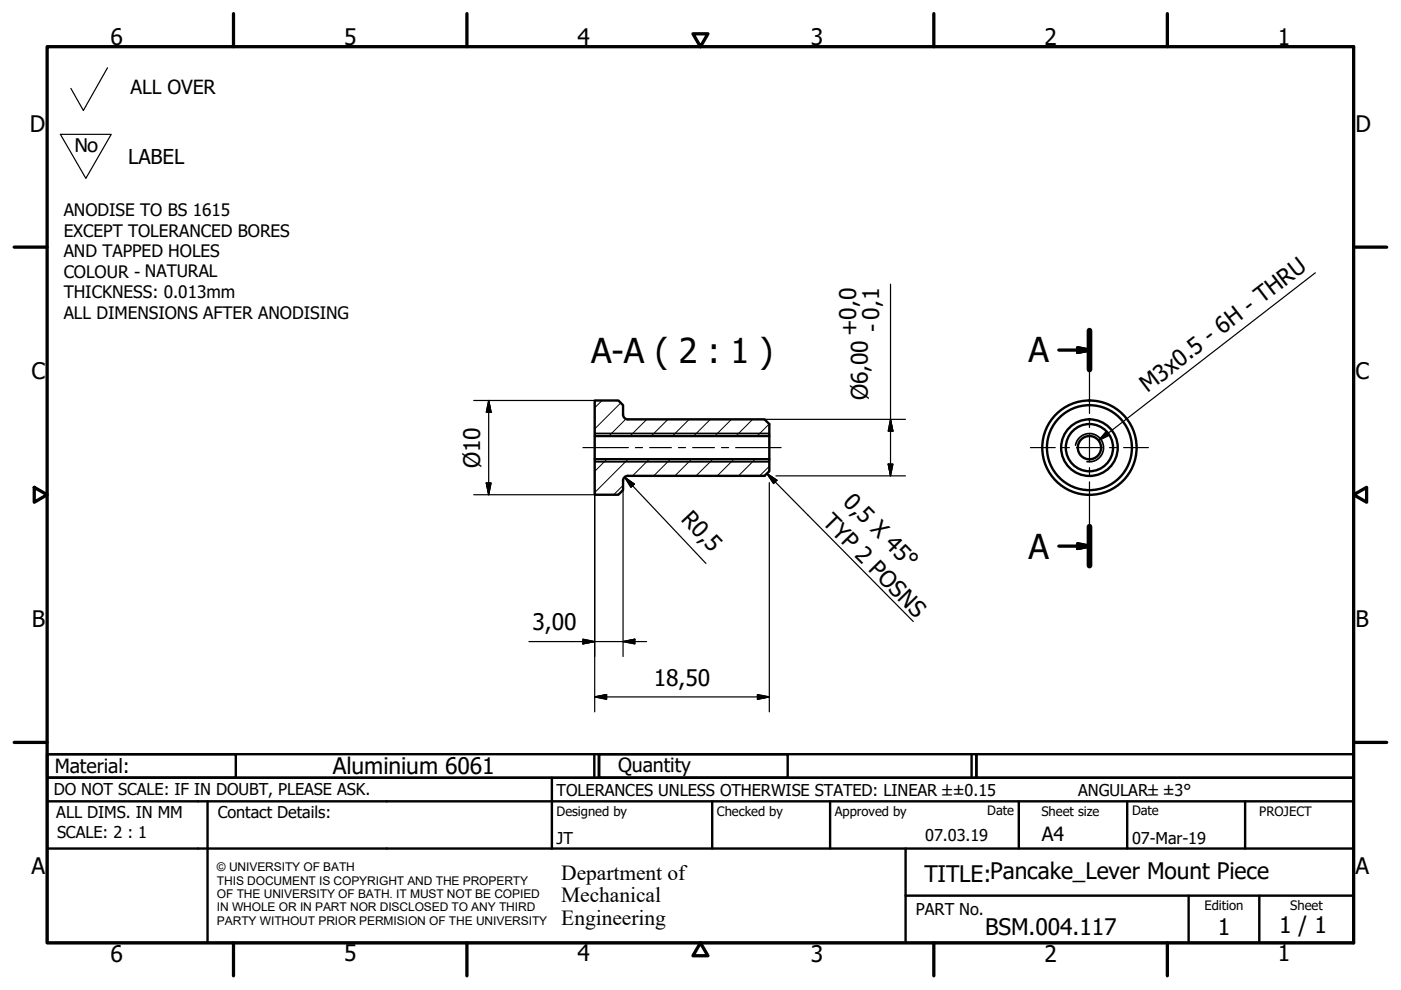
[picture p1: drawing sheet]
<svg xmlns="http://www.w3.org/2000/svg" width="297mm" height="210mm" viewBox="0 0 297 210" stroke-linecap="round" stroke-linejoin="round" font-family="sans-serif">
<!-- layer: Hatch (ISO) -->
<g fill="none" stroke="#000" stroke-width=".21">
<path d="M127.7 84.9l-1.6 1.6M128.7 97.4l-2.6 2.5M131.6 85.4l-5.5 5.5M132.7 88.8l-3.6 3.6M133.2 97.4l-7.1 7M137.1 88.9l-3.5 3.5M137.6 97.4l-3.5 3.5M141.6 88.9l-3.5 3.5M142.1 97.4l-3.5 3.5M146.1 88.9l-3.5 3.5M146.6 97.4l-3.5 3.5M150.6 88.9l-3.5 3.5"/>
<path d="M151.1 97.4l-3.5 3.5M155.1 88.9l-3.5 3.5M155.6 97.4l-3.5 3.5M159.6 88.9l-3.6 3.5M160.1 97.4l-3.5 3.5M163.1 89.9l-2.6 2.5M163.1 98.9l-2 2M132.1 102.9l-2 2"/>
</g>
<!-- layer: Visible (ISO) -->
<g fill="none" stroke="#000" stroke-width=".51">
<path d="M126.1 92.4v5M132.1 87.9v-2l-1-1h-5v7.5h37v-2.5l-1-1h-29a1.01 1.01 0 0 1-1-1M163.1 92.4v5M132.1 101.9a1.01 1.01 0 0 1 1-1h29l1-1v-2.5h-37v7.5h5l1-1v-2"/>
<circle cx="231" cy="94.9" r="10"/>
<circle cx="231" cy="94.9" r="6"/>
<circle cx="231" cy="94.9" r="5"/>
<circle cx="231" cy="94.9" r="9"/>
<circle cx="231" cy="94.9" r="2.47"/>
</g>
<!-- layer: Visible Narrow (ISO) -->
<path d="M126.1 91.9h37M126.1 97.9h37M228 94.4a3 3 0 0 1 3.5-2.4 3 3 0 0 1 2.4 3.4 3 3 0 0 1-3.4 2.5" fill="none" stroke="#000" stroke-width=".36"/>
<!-- layer: Section Line (ISO) -->
<path d="M231 70.1v8.3M231 111.7v8.2" fill="none" stroke="#000" stroke-width="1.2"/>
<path d="M224.5 74.2h6.5M228.5 73.7l2.5 .5-2.5 .5zM224.5 115.8h6.5M228.5 115.3l2.5 .5-2.5 .5z" fill="none" stroke="#000" stroke-width=".7"/>
<path d="M228.5 74.7l2.5-.5zM228.5 73.7l2.5 .5-2.5 .5zM228.5 116.3l2.5-.5zM228.5 115.3l2.5 .5-2.5 .5z" fill="#000" stroke="#000" stroke-width=".7"/>
<!-- layer: Border (ISO) -->
<g fill="none" stroke="#000" stroke-width=".7">
<path d="M10 9.9h277v190h-277zM49.5 2.9v7M99 2.9v7M146.9 7.2h3.2l-1.6 2.7zM198 2.9v7M247.5 2.9v7M3 52.4h7M287 52.4h7M7.3 103.3l2.7 1.6-2.7 1.6zM287 104.9l2.8-1.6v3.2zM3 157.4h7M287 157.4h7"/>
<path d="M49.5 199.9v7M99 199.9v7M148.5 199.9l1.6 2.7h-3.2zM198 199.9v7M247.5 199.9v7"/>
</g>
<!-- layer: Title (ISO) -->
<g fill="none" stroke="#000" stroke-width=".51">
<path d="M10 159.9h40v5h-40zM10 159.9h117v5h-117zM126 159.9v5M127 159.9h40v5h-40zM127 159.9h80v5h-80zM206 159.9v5M207 159.9h80v5h-80zM10 169.9v-5h277v5M10 169.9h277v30h-277zM10 179.9h277M44 169.9v30M117 164.9v15"/>
<path d="M151 169.9v10M176 169.9v10M192 179.9v20M216 169.9v10M239 169.9v10M264 169.9v10M192 189.9h95M252 189.9v10M267 189.9v10"/>
</g>
<!-- layer: Sketch Geometry (ISO) -->
<path d="M22.8 14.4l-5.1 9-2.7-4.7M12.8 28.5h10.8l-5.4 9.3z" fill="none" stroke="#000" stroke-width=".25"/>
<!-- layer: Center Mark (ISO) -->
<path d="M231 74.6v13.1M218.5 94.9h5.2M225.2 94.9h1.5M228.2 94.9h5.5M231 89.1v1.5M231 92.2v5.5M231 99.2v1.5M235.2 94.9h1.5M238.2 94.9h5.3M231 102.2v16" fill="none" stroke="#000" stroke-width=".25"/>
<!-- layer: Centerline (ISO) -->
<path d="M123.6 94.9h9.6M134.7 94.9h1.5M137.7 94.9h4.6M143.8 94.9h1.6M146.9 94.9h4.6M153 94.9h1.5M156 94.9h9.6" fill="none" stroke="#000" stroke-width=".25"/>
<!-- layer: Dimension (ISO) -->
<g fill="none" stroke="#000" stroke-width=".25">
<path d="M188.8 60.3v40.6M100.4 84.9h25.7M103.6 84.9l.5 2.5h-1zM103.6 84.9v20M162.1 88.9h29.9M163.1 99.9v.1M188.3 98.4h1l-.5 2.5zM188.8 88.9l.5 2.5h-1zM100.4 104.9h25.7v46M103.1 102.4h1l-.5 2.5zM132.1 103.9v35.3M132.4 101.2l2.1 1.5-.7 .6z"/>
<path d="M132.4 101.2l17.3 18.3M162.1 100.9h.1M163.1 102.3v48.6M164.5 100.9h27.5M112.1 136h25M123.6 135.5l2.5 .5-2.5 .5zM132.1 136l2.5-.5v1zM126.1 147.8l2.5-.5v1zM126.1 147.8h37M160.6 147.3l2.5 .5-2.5 .5z"/>
</g>
<g fill="#000" stroke="#000" stroke-width=".25">
<path d="M103.6 84.9l.5 2.5zM103.6 84.9l.5 2.5h-1zM188.3 98.4l.5 2.5zM188.3 98.4h1l-.5 2.5zM188.8 88.9l.5 2.5zM188.8 88.9l.5 2.5h-1zM103.1 102.4l.5 2.5zM103.1 102.4h1l-.5 2.5zM132.4 101.2l2.1 1.5zM132.4 101.2l2.1 1.5-.7 .6zM123.6 136.5l2.5-.5zM123.6 135.5l2.5 .5-2.5 .5z"/>
<path d="M132.1 136l2.5-.5zM132.1 136l2.5-.5v1zM126.1 147.8l2.5-.5zM126.1 147.8l2.5-.5v1zM160.6 148.3l2.5-.5zM160.6 147.3l2.5 .5-2.5 .5z"/>
</g>
<!-- layer: Symbol (ISO) -->
<path d="M278.9 57.8l-46 35.6M234.6 91.5l.6 .8-2.3 1.1zM162.6 100.4l2.1 1.4-.7 .7zM162.6 100.4l31 31.4" fill="none" stroke="#000" stroke-width=".25"/>
<path d="M234.6 91.5l-1.7 1.9zM234.6 91.5l.6 .8-2.3 1.1zM162.6 100.4l2.1 1.4zM162.6 100.4l2.1 1.4-.7 .7z" fill="#000" stroke="#000" stroke-width=".25"/>
<g font-size="7.3">
<text x="125.3" y="77">A-A ( 2 : 1 )</text>
<text x="218.1" y="76.8">A</text>
<text x="218.1" y="118.4">A</text>
</g>
<g font-size="4.8">
<text x="23.4" y="9.5">6</text>
<text x="72.9" y="9.5">5</text>
<text x="122.4" y="9.5">4</text>
<text x="171.9" y="9.5">3</text>
<text x="221.4" y="9.5">2</text>
<text x="270.9" y="9.5">1</text>
<text x="6.3" y="27.9">D</text>
<text x="287.4" y="27.9">D</text>
<text x="181.7" y="71.2" transform="rotate(-90 181.7 71.2)">+0,0</text>
<text x="186.6" y="70.4" transform="rotate(-90 186.6 70.4)">- 0,1</text>
<text x="6.7" y="80.4">C</text>
<text x="243.3" y="83.4" transform="rotate(-38 243.3 83.4)">M3x0.5 - 6H - THRU</text>
<text x="287.4" y="80.4">C</text>
<text x="184" y="84.9" transform="rotate(-90 184 84.9)">Ø6,00</text>
<text x="101.8" y="99.2" transform="rotate(-90 101.8 99.2)">Ø10</text>
<text x="178.5" y="106.6" transform="rotate(45 178.5 106.6)">0,5 X 45°</text>
<text x="144.2" y="110.2" transform="rotate(47 144.2 110.2)">R0,5</text>
<text x="174.2" y="110.9" transform="rotate(45 174.2 110.9)">TYP 2 POSNS</text>
<text x="6.8" y="132.9">B</text>
<text x="112.9" y="133.6">3,00</text>
<text x="287.4" y="132.9">B</text>
<text x="138.6" y="145.4">18,50</text>
<text x="70.5" y="164.1">Aluminium 6061</text>
<text x="6.7" y="185.4">A</text>
<text x="287.4" y="185.4">A</text>
<text x="196" y="187">TITLE:Pancake_Lever Mount Piece</text>
<text x="271.2" y="197.9">1 / 1</text>
<text x="23.4" y="203.9">6</text>
<text x="72.9" y="203.8">5</text>
<text x="122.4" y="203.8">4</text>
<text x="171.9" y="203.9">3</text>
<text x="208.9" y="198.2">BSM.004.117</text>
<text x="221.4" y="203.9">2</text>
<text x="258.2" y="198.2">1</text>
<text x="270.9" y="203.8">1</text>
</g>
<text font-size="4.7" x="15.7" y="32.3">No</text>
<g font-size="4.6">
<text x="119" y="186.5">Department of</text>
<text x="119" y="191.3">Mechanical</text>
<text x="119" y="196">Engineering</text>
</g>
<text font-size="4.3" x="27.2" y="34.7">LABEL</text>
<g font-size="4.1">
<text x="27.7" y="19.8">ALL OVER</text>
<text x="11.6" y="163.9">Material:</text>
<text x="131" y="163.7">Quantity</text>
<text x="220.9" y="178.4">A4</text>
</g>
<g font-size="3.6">
<text x="13.5" y="45.8">ANODISE TO BS 1615</text>
<text x="13.5" y="50.2">EXCEPT TOLERANCED BORES</text>
<text x="13.5" y="54.5">AND TAPPED HOLES</text>
<text x="13.5" y="58.9">COLOUR - NATURAL</text>
<text x="13.5" y="63.2">THICKNESS: 0.013mm</text>
<text x="13.5" y="67.6">ALL DIMENSIONS AFTER ANODISING</text>
</g>
<g font-size="3.5">
<text x="11.4" y="168.5">DO NOT SCALE: IF IN DOUBT, PLEASE ASK.</text>
<text x="11.9" y="173.5">ALL DIMS. IN MM</text>
<text x="46.2" y="173.5">Contact Details:</text>
<text x="118" y="168.8">TOLERANCES UNLESS OTHERWISE STATED: LINEAR ±±0.15</text>
<text x="228.6" y="168.8">ANGULAR±±3°</text>
<text x="12.1" y="177.6">SCALE: 2 : 1</text>
<text x="118" y="178.9">JT</text>
<text x="196.2" y="178.3">07.03.19</text>
<text x="240" y="178.9">07-Mar-19</text>
<text x="194.2" y="194.1">PART No.</text>
</g>
<g font-size="2.8">
<text x="118" y="173">Designed by</text>
<text x="152" y="173">Checked by</text>
<text x="177" y="173">Approved by</text>
<text x="209.3" y="172.9">Date</text>
<text x="220.8" y="173">Sheet size</text>
<text x="240" y="172.9">Date</text>
<text x="267" y="172.9">PROJECT</text>
<text x="255.4" y="193">Edition</text>
<text x="273.6" y="193">Sheet</text>
</g>
<g font-size="2.5">
<text x="46" y="184.7">© UNIVERSITY OF BATH</text>
<text x="46" y="187.6">THIS DOCUMENT IS COPYRIGHT AND THE PROPERTY</text>
<text x="46" y="190.4">OF THE UNIVERSITY OF BATH. IT MUST NOT BE COPIED</text>
<text x="46" y="193.2">IN WHOLE OR IN PART NOR DISCLOSED TO ANY THIRD</text>
<text x="46" y="196.1">PARTY WITHOUT PRIOR PERMISION OF THE UNIVERSITY</text>
</g>
</svg>
